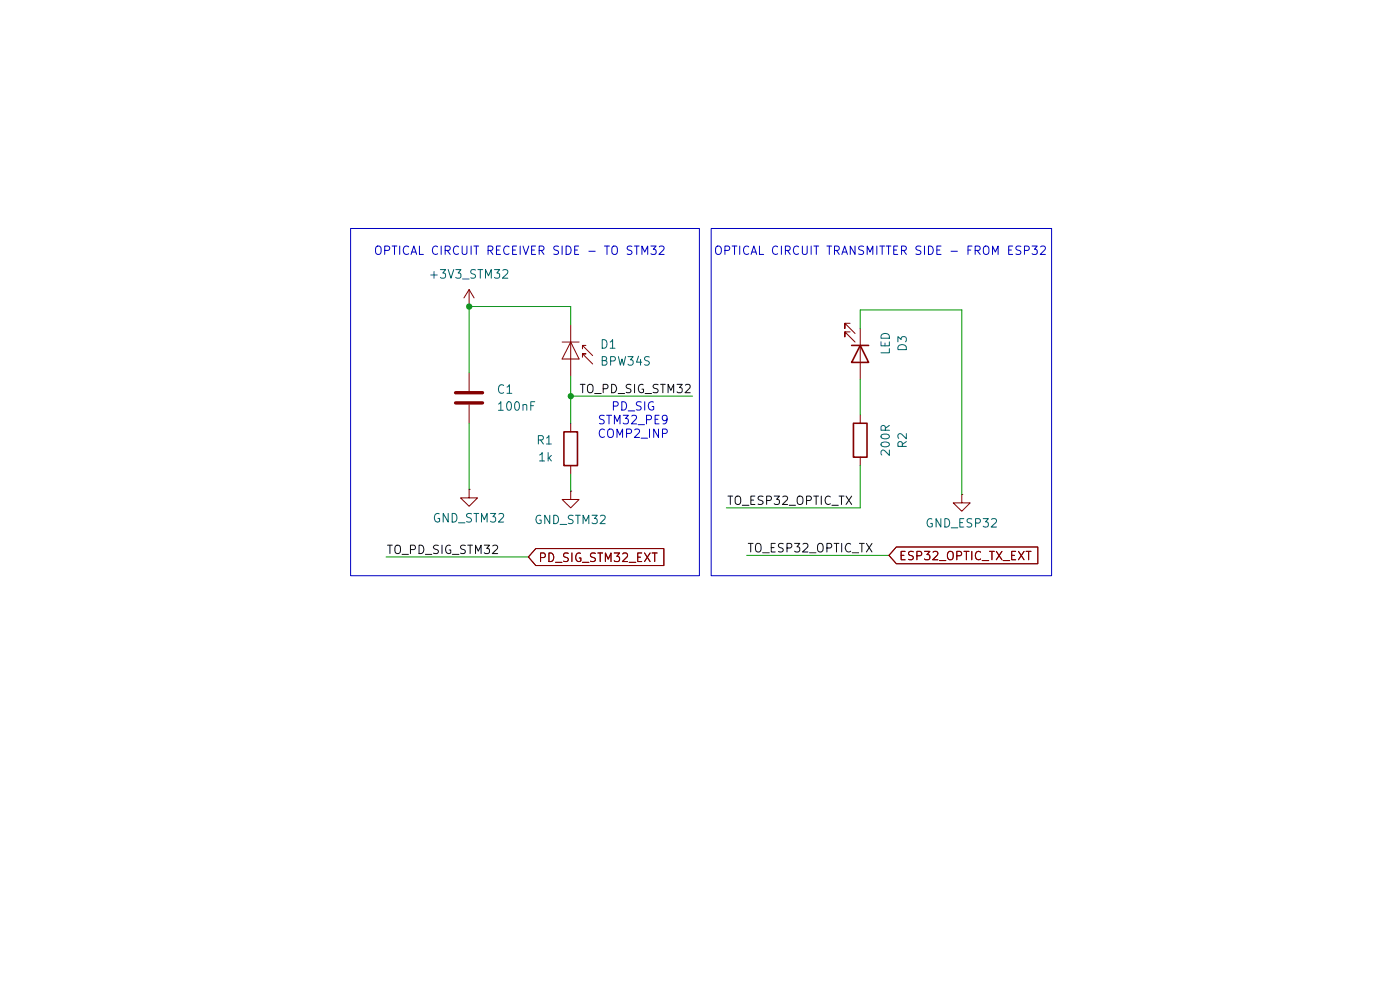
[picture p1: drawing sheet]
(kicad_sch
 (version 20260306)
 (generator "eeschema")
 (generator_version "10.0")
 (paper "A5")
 (title_block
  (title "Optical transmission path circuits")
  (date "2026-10-25")
  (rev "v1.0b")
  (company "by Wojciech Flis ®"))
 (lib_symbols
  (symbol "Device:C"
   (pin_numbers (hide yes))
   (pin_names
    (offset 0.254)) (exclude_from_sim no) (in_bom yes) (on_board yes)
   (in_pos_files yes)
   (duplicate_pin_numbers_are_jumpers no)
   (property "Reference" "C" (at 0.635 2.54 0) (show_name no) (do_not_autoplace no) (effects (font (size 1.27 1.27)) (justify left)))
   (property "Value" "C" (at 0.635 -2.54 0) (show_name no) (do_not_autoplace no) (effects (font (size 1.27 1.27)) (justify left)))
   (property "Footprint" "" (at 0.9652 -3.81 0) (show_name no) (do_not_autoplace no) (hide yes) (effects (font (size 1.27 1.27))))
   (property "Datasheet" "" (at 0 0 0) (show_name no) (do_not_autoplace no) (hide yes) (effects (font (size 1.27 1.27))))
   (property "Description" "Unpolarized capacitor" (at 0 0 0) (show_name no) (do_not_autoplace no) (hide yes) (effects (font (size 1.27 1.27))))
   (symbol "C_0_1"
    (polyline (pts (xy -2.032 0.762) (xy 2.032 0.762)) (stroke (width 0.508) (type default)) (fill (type none)))
    (polyline (pts (xy -2.032 -0.762) (xy 2.032 -0.762)) (stroke (width 0.508) (type default)) (fill (type none))))
   (symbol "C_1_1"
    (pin passive line (at 0 3.81 270) (length 2.794) (name "" (effects (font (size 1.27 1.27)))) (number "1" (effects (font (size 1.27 1.27)))))
    (pin passive line (at 0 -3.81 90) (length 2.794) (name "" (effects (font (size 1.27 1.27)))) (number "2" (effects (font (size 1.27 1.27))))))
   (embedded_fonts no))
  (symbol "Device:LED"
   (pin_numbers (hide yes))
   (pin_names
    (offset 1.016) (hide yes)) (exclude_from_sim no) (in_bom yes) (on_board yes)
   (in_pos_files yes)
   (duplicate_pin_numbers_are_jumpers no)
   (property "Reference" "D" (at 0 2.54 0) (show_name no) (do_not_autoplace no) (effects (font (size 1.27 1.27))))
   (property "Value" "LED" (at 0 -2.54 0) (show_name no) (do_not_autoplace no) (effects (font (size 1.27 1.27))))
   (property "Footprint" "" (at 0 0 0) (show_name no) (do_not_autoplace no) (hide yes) (effects (font (size 1.27 1.27))))
   (property "Datasheet" "" (at 0 0 0) (show_name no) (do_not_autoplace no) (hide yes) (effects (font (size 1.27 1.27))))
   (property "Description" "Light emitting diode" (at 0 0 0) (show_name no) (do_not_autoplace no) (hide yes) (effects (font (size 1.27 1.27))))
   (property "Sim.Pins" "1=K 2=A" (at 0 0 0) (show_name no) (do_not_autoplace no) (hide yes) (effects (font (size 1.27 1.27))))
   (symbol "LED_0_1"
    (polyline (pts (xy -3.048 -0.762) (xy -4.572 -2.286) (xy -3.81 -2.286) (xy -4.572 -2.286) (xy -4.572 -1.524)) (stroke (width 0) (type default)) (fill (type none)))
    (polyline (pts (xy -1.778 -0.762) (xy -3.302 -2.286) (xy -2.54 -2.286) (xy -3.302 -2.286) (xy -3.302 -1.524)) (stroke (width 0) (type default)) (fill (type none)))
    (polyline (pts (xy -1.27 0) (xy 1.27 0)) (stroke (width 0) (type default)) (fill (type none)))
    (polyline (pts (xy -1.27 -1.27) (xy -1.27 1.27)) (stroke (width 0.254) (type default)) (fill (type none)))
    (polyline (pts (xy 1.27 -1.27) (xy 1.27 1.27) (xy -1.27 0) (xy 1.27 -1.27)) (stroke (width 0.254) (type default)) (fill (type none))))
   (symbol "LED_1_1"
    (pin passive line (at -3.81 0 0) (length 2.54) (name "K" (effects (font (size 1.27 1.27)))) (number "1" (effects (font (size 1.27 1.27)))))
    (pin passive line (at 3.81 0 180) (length 2.54) (name "A" (effects (font (size 1.27 1.27)))) (number "2" (effects (font (size 1.27 1.27))))))
   (embedded_fonts no))
  (symbol "Device:R"
   (pin_numbers (hide yes))
   (pin_names
    (offset 0)) (exclude_from_sim no) (in_bom yes) (on_board yes)
   (in_pos_files yes)
   (duplicate_pin_numbers_are_jumpers no)
   (property "Reference" "R" (at 2.032 0 90) (show_name no) (do_not_autoplace no) (effects (font (size 1.27 1.27))))
   (property "Value" "R" (at 0 0 90) (show_name no) (do_not_autoplace no) (effects (font (size 1.27 1.27))))
   (property "Footprint" "" (at -1.778 0 90) (show_name no) (do_not_autoplace no) (hide yes) (effects (font (size 1.27 1.27))))
   (property "Datasheet" "" (at 0 0 0) (show_name no) (do_not_autoplace no) (hide yes) (effects (font (size 1.27 1.27))))
   (property "Description" "Resistor" (at 0 0 0) (show_name no) (do_not_autoplace no) (hide yes) (effects (font (size 1.27 1.27))))
   (symbol "R_0_1"
    (rectangle (start -1.016 -2.54) (end 1.016 2.54) (stroke (width 0.254) (type default)) (fill (type none))))
   (symbol "R_1_1"
    (pin passive line (at 0 3.81 270) (length 1.27) (name "" (effects (font (size 1.27 1.27)))) (number "1" (effects (font (size 1.27 1.27)))))
    (pin passive line (at 0 -3.81 90) (length 1.27) (name "" (effects (font (size 1.27 1.27)))) (number "2" (effects (font (size 1.27 1.27))))))
   (embedded_fonts no))
  (symbol "Sensor_Optical:BPW34-SMD"
   (pin_numbers (hide yes))
   (pin_names
    (offset 1.016) (hide yes)) (exclude_from_sim no) (in_bom yes) (on_board yes)
   (in_pos_files yes)
   (duplicate_pin_numbers_are_jumpers no)
   (property "Reference" "D" (at 0.508 1.778 0) (show_name no) (do_not_autoplace no) (effects (font (size 1.27 1.27)) (justify left)))
   (property "Value" "BPW34-SMD" (at -1.016 -2.794 0) (show_name no) (do_not_autoplace no) (effects (font (size 1.27 1.27))))
   (property "Footprint" "OptoDevice:Osram_BPW34S-SMD" (at 0 4.445 0) (show_name no) (do_not_autoplace no) (hide yes) (effects (font (size 1.27 1.27))))
   (property "Datasheet" "https://dammedia.osram.info/media/resource/hires/osram-dam-5488319/BPW%2034%20S_EN.pdf" (at -1.27 0 0) (show_name no) (do_not_autoplace no) (hide yes) (effects (font (size 1.27 1.27))))
   (property "Description" "Silicon PIN Photodiode, Area 2.65x2.65mm" (at 0 0 0) (show_name no) (do_not_autoplace no) (hide yes) (effects (font (size 1.27 1.27))))
   (symbol "BPW34-SMD_0_1"
    (polyline (pts (xy -2.54 1.27) (xy -2.54 -1.27)) (stroke (width 0.1524) (type default)) (fill (type none)))
    (polyline (pts (xy -2.032 1.778) (xy -1.524 1.778)) (stroke (width 0) (type default)) (fill (type none)))
    (polyline (pts (xy -0.508 3.302) (xy -2.032 1.778) (xy -2.032 2.286)) (stroke (width 0) (type default)) (fill (type none)))
    (polyline (pts (xy 0 1.27) (xy -2.54 0) (xy 0 -1.27)) (stroke (width 0) (type default)) (fill (type none)))
    (polyline (pts (xy 0 0) (xy -2.54 0)) (stroke (width 0) (type default)) (fill (type none)))
    (polyline (pts (xy 0 -1.27) (xy 0 1.27)) (stroke (width 0) (type default)) (fill (type none)))
    (polyline (pts (xy 0.762 3.302) (xy -0.762 1.778) (xy -0.762 2.286) (xy -0.762 1.778) (xy -0.254 1.778)) (stroke (width 0) (type default)) (fill (type none))))
   (symbol "BPW34-SMD_1_1"
    (pin passive line (at -5.08 0 0) (length 2.54) (name "K" (effects (font (size 1.27 1.27)))) (number "1" (effects (font (size 1.27 1.27)))))
    (pin passive line (at 2.54 0 180) (length 2.54) (name "A" (effects (font (size 1.27 1.27)))) (number "2" (effects (font (size 1.27 1.27))))))
   (embedded_fonts no))
  (symbol "power:+3V3"
   (power global)
   (pin_numbers (hide yes))
   (pin_names
    (offset 0) (hide yes)) (exclude_from_sim no) (in_bom yes) (on_board yes)
   (in_pos_files yes)
   (duplicate_pin_numbers_are_jumpers no)
   (property "Reference" "#PWR" (at 0 -3.81 0) (show_name no) (do_not_autoplace no) (hide yes) (effects (font (size 1.27 1.27))))
   (property "Value" "+3V3" (at 0 3.556 0) (show_name no) (do_not_autoplace no) (effects (font (size 1.27 1.27))))
   (property "Footprint" "" (at 0 0 0) (show_name no) (do_not_autoplace no) (hide yes) (effects (font (size 1.27 1.27))))
   (property "Datasheet" "" (at 0 0 0) (show_name no) (do_not_autoplace no) (hide yes) (effects (font (size 1.27 1.27))))
   (property "Description" "Power symbol creates a global label with name \"+3V3\"" (at 0 0 0) (show_name no) (do_not_autoplace no) (hide yes) (effects (font (size 1.27 1.27))))
   (symbol "+3V3_0_1"
    (polyline (pts (xy -0.762 1.27) (xy 0 2.54)) (stroke (width 0) (type default)) (fill (type none)))
    (polyline (pts (xy 0 2.54) (xy 0.762 1.27)) (stroke (width 0) (type default)) (fill (type none)))
    (polyline (pts (xy 0 0) (xy 0 2.54)) (stroke (width 0) (type default)) (fill (type none))))
   (symbol "+3V3_1_1"
    (pin power_in line (at 0 0 90) (length 0) (name "" (effects (font (size 1.27 1.27)))) (number "1" (effects (font (size 1.27 1.27))))))
   (embedded_fonts no))
  (symbol "power:GND"
   (power global)
   (pin_numbers (hide yes))
   (pin_names
    (offset 0) (hide yes)) (exclude_from_sim no) (in_bom yes) (on_board yes)
   (in_pos_files yes)
   (duplicate_pin_numbers_are_jumpers no)
   (property "Reference" "#PWR" (at 0 -6.35 0) (show_name no) (do_not_autoplace no) (hide yes) (effects (font (size 1.27 1.27))))
   (property "Value" "GND" (at 0 -3.81 0) (show_name no) (do_not_autoplace no) (effects (font (size 1.27 1.27))))
   (property "Footprint" "" (at 0 0 0) (show_name no) (do_not_autoplace no) (hide yes) (effects (font (size 1.27 1.27))))
   (property "Datasheet" "" (at 0 0 0) (show_name no) (do_not_autoplace no) (hide yes) (effects (font (size 1.27 1.27))))
   (property "Description" "Power symbol creates a global label with name \"GND\" , ground" (at 0 0 0) (show_name no) (do_not_autoplace no) (hide yes) (effects (font (size 1.27 1.27))))
   (symbol "GND_0_1"
    (polyline (pts (xy 0 0) (xy 0 -1.27) (xy 1.27 -1.27) (xy 0 -2.54) (xy -1.27 -1.27) (xy 0 -1.27)) (stroke (width 0) (type default)) (fill (type none))))
   (symbol "GND_1_1"
    (pin power_in line (at 0 0 270) (length 0) (name "" (effects (font (size 1.27 1.27)))) (number "1" (effects (font (size 1.27 1.27))))))
   (embedded_fonts no)))
 (rectangle
  (start 52.578 34.036)
  (end 104.902 86.106)
  (stroke (width 0) (type default))
  (fill (type none)))
 (rectangle
  (start 106.68 34.036)
  (end 157.734 86.106)
  (stroke (width 0) (type default))
  (fill (type none)))
 (text "OPTICAL CIRCUIT TRANSMITTER SIDE - FROM ESP32"
  (exclude_from_sim no)
  (at 132.08 37.592 0)
  (effects (font (size 1.27 1.27))))
 (text "OPTICAL CIRCUIT RECEIVER SIDE - TO STM32"
  (exclude_from_sim no)
  (at 77.978 37.592 0)
  (effects (font (size 1.27 1.27))))
 (text "PD_SIG\nSTM32_PE9\nCOMP2_INP"
  (exclude_from_sim no)
  (at 94.996 62.992 0)
  (effects (font (size 1.27 1.27))))
 (junction
  (at 85.598 59.182)
  (diameter 0)
  (color 0 0 0 0))
 (junction
  (at 70.358 45.72)
  (diameter 0)
  (color 0 0 0 0))
 (wire
  (pts (xy 70.358 63.246) (xy 70.358 73.152))
  (stroke (width 0) (type default)))
 (wire
  (pts (xy 70.358 45.72) (xy 70.358 55.626))
  (stroke (width 0) (type default)))
 (wire
  (pts (xy 144.272 46.228) (xy 144.272 73.914))
  (stroke (width 0) (type default)))
 (wire
  (pts (xy 129.032 46.228) (xy 144.272 46.228))
  (stroke (width 0) (type default)))
 (wire
  (pts (xy 85.598 45.72) (xy 70.358 45.72))
  (stroke (width 0) (type default)))
 (wire
  (pts (xy 85.598 48.514) (xy 85.598 45.72))
  (stroke (width 0) (type default)))
 (wire
  (pts (xy 85.598 70.866) (xy 85.598 73.406))
  (stroke (width 0) (type default)))
 (wire
  (pts (xy 112.014 83.058) (xy 133.35 83.058))
  (stroke (width 0) (type default)))
 (wire
  (pts (xy 129.032 56.642) (xy 129.032 61.976))
  (stroke (width 0) (type default)))
 (wire
  (pts (xy 85.598 56.134) (xy 85.598 59.182))
  (stroke (width 0) (type default)))
 (wire
  (pts (xy 129.032 49.022) (xy 129.032 46.228))
  (stroke (width 0) (type default)))
 (wire
  (pts (xy 85.598 59.182) (xy 103.886 59.182))
  (stroke (width 0) (type default)))
 (wire
  (pts (xy 129.032 69.596) (xy 129.032 75.946))
  (stroke (width 0) (type default)))
 (wire
  (pts (xy 57.912 83.312) (xy 79.248 83.312))
  (stroke (width 0) (type default)))
 (wire
  (pts (xy 129.032 75.946) (xy 108.966 75.946))
  (stroke (width 0) (type default)))
 (wire
  (pts (xy 85.598 59.182) (xy 85.598 63.246))
  (stroke (width 0) (type default)))
 (label "TO_PD_SIG_STM32"
  (at 103.886 59.182 180)
  (effects (font (size 1.27 1.27)) (justify right bottom)))
 (label "TO_ESP32_OPTIC_TX"
  (at 112.014 83.058 0)
  (effects (font (size 1.27 1.27)) (justify left bottom)))
 (label "TO_ESP32_OPTIC_TX"
  (at 108.966 75.946 0)
  (effects (font (size 1.27 1.27)) (justify left bottom)))
 (label "TO_PD_SIG_STM32"
  (at 57.912 83.312 0)
  (effects (font (size 1.27 1.27)) (justify left bottom)))
 (global_label "ESP32_OPTIC_TX_EXT"
  (shape input)
  (at 133.35 83.058 0)
  (fields_autoplaced yes)
  (effects (font (size 1.27 1.27)) (justify left))
  (property "Intersheetrefs" "${INTERSHEET_REFS}" (at 156.2316 83.058 0) (hide yes) (show_name no) (do_not_autoplace no) (effects (font (size 1.27 1.27)) (justify left))))
 (global_label "PD_SIG_STM32_EXT"
  (shape input)
  (at 79.248 83.312 0)
  (fields_autoplaced yes)
  (effects (font (size 1.27 1.27)) (justify left))
  (property "Intersheetrefs" "${INTERSHEET_REFS}" (at 100.1339 83.312 0) (hide yes) (show_name no) (do_not_autoplace no) (effects (font (size 1.27 1.27)) (justify left))))
 (symbol
  (lib_id "power:GND")
  (at 144.272 73.914 0)
  (unit 1)
  (body_style 1)
  (exclude_from_sim no)
  (in_bom yes)
  (on_board yes)
  (in_pos_files yes)
  (dnp no)
  (property "Reference" "#PWR04" (at 144.272 80.264 0) (hide yes) (show_name no) (do_not_autoplace no) (effects (font (size 1.27 1.27))))
  (property "Value" "GND_ESP32" (at 144.272 78.232 0) (show_name no) (do_not_autoplace no) (effects (font (size 1.27 1.27))))
  (property "Footprint" "" (at 144.272 73.914 0) (hide yes) (show_name no) (do_not_autoplace no) (effects (font (size 1.27 1.27))))
  (property "Datasheet" "" (at 144.272 73.914 0) (hide yes) (show_name no) (do_not_autoplace no) (effects (font (size 1.27 1.27))))
  (property "Description" "Power symbol creates a global label with name \"GND\" , ground" (at 144.272 73.914 0) (hide yes) (show_name no) (do_not_autoplace no) (effects (font (size 1.27 1.27))))
  (pin "1"))
 (symbol
  (lib_id "power:+3V3")
  (at 70.358 45.72 0)
  (unit 1)
  (body_style 1)
  (exclude_from_sim no)
  (in_bom yes)
  (on_board yes)
  (in_pos_files yes)
  (dnp no)
  (fields_autoplaced yes)
  (property "Reference" "#PWR03" (at 70.358 49.53 0) (hide yes) (show_name no) (do_not_autoplace no) (effects (font (size 1.27 1.27))))
  (property "Value" "+3V3_STM32" (at 70.358 40.894 0) (show_name no) (do_not_autoplace no) (effects (font (size 1.27 1.27))))
  (property "Footprint" "" (at 70.358 45.72 0) (hide yes) (show_name no) (do_not_autoplace no) (effects (font (size 1.27 1.27))))
  (property "Datasheet" "" (at 70.358 45.72 0) (hide yes) (show_name no) (do_not_autoplace no) (effects (font (size 1.27 1.27))))
  (property "Description" "Power symbol creates a global label with name \"+3V3\"" (at 70.358 45.72 0) (hide yes) (show_name no) (do_not_autoplace no) (effects (font (size 1.27 1.27))))
  (pin "1"))
 (symbol
  (lib_id "power:GND")
  (at 70.358 73.152 0)
  (unit 1)
  (body_style 1)
  (exclude_from_sim no)
  (in_bom yes)
  (on_board yes)
  (in_pos_files yes)
  (dnp no)
  (property "Reference" "#PWR01" (at 70.358 79.502 0) (hide yes) (show_name no) (do_not_autoplace no) (effects (font (size 1.27 1.27))))
  (property "Value" "GND_STM32" (at 70.358 77.47 0) (show_name no) (do_not_autoplace no) (effects (font (size 1.27 1.27))))
  (property "Footprint" "" (at 70.358 73.152 0) (hide yes) (show_name no) (do_not_autoplace no) (effects (font (size 1.27 1.27))))
  (property "Datasheet" "" (at 70.358 73.152 0) (hide yes) (show_name no) (do_not_autoplace no) (effects (font (size 1.27 1.27))))
  (property "Description" "Power symbol creates a global label with name \"GND\" , ground" (at 70.358 73.152 0) (hide yes) (show_name no) (do_not_autoplace no) (effects (font (size 1.27 1.27))))
  (pin "1"))
 (symbol
  (lib_id "power:GND")
  (at 85.598 73.406 0)
  (unit 1)
  (body_style 1)
  (exclude_from_sim no)
  (in_bom yes)
  (on_board yes)
  (in_pos_files yes)
  (dnp no)
  (property "Reference" "#PWR02" (at 85.598 79.756 0) (hide yes) (show_name no) (do_not_autoplace no) (effects (font (size 1.27 1.27))))
  (property "Value" "GND_STM32" (at 85.598 77.724 0) (show_name no) (do_not_autoplace no) (effects (font (size 1.27 1.27))))
  (property "Footprint" "" (at 85.598 73.406 0) (hide yes) (show_name no) (do_not_autoplace no) (effects (font (size 1.27 1.27))))
  (property "Datasheet" "" (at 85.598 73.406 0) (hide yes) (show_name no) (do_not_autoplace no) (effects (font (size 1.27 1.27))))
  (property "Description" "Power symbol creates a global label with name \"GND\" , ground" (at 85.598 73.406 0) (hide yes) (show_name no) (do_not_autoplace no) (effects (font (size 1.27 1.27))))
  (pin "1"))
 (symbol
  (lib_id "Sensor_Optical:BPW34-SMD")
  (at 85.598 53.594 270)
  (unit 1)
  (body_style 1)
  (exclude_from_sim no)
  (in_bom yes)
  (on_board yes)
  (in_pos_files yes)
  (dnp no)
  (fields_autoplaced yes)
  (property "Reference" "D1" (at 89.916 51.3968 90) (show_name no) (do_not_autoplace no) (effects (font (size 1.27 1.27)) (justify left)))
  (property "Value" "BPW34S" (at 89.916 53.9368 90) (show_name no) (do_not_autoplace no) (effects (font (size 1.27 1.27)) (justify left)))
  (property "Footprint" "OptoDevice:Osram_BPW34S-SMD" (at 90.043 53.594 0) (hide yes) (show_name no) (do_not_autoplace no) (effects (font (size 1.27 1.27))))
  (property "Datasheet" "https://dammedia.osram.info/media/resource/hires/osram-dam-5488319/BPW%2034%20S_EN.pdf" (at 85.598 52.324 0) (hide yes) (show_name no) (do_not_autoplace no) (effects (font (size 1.27 1.27))))
  (property "Description" "Silicon PIN Photodiode, Area 2.65x2.65mm" (at 85.598 53.594 0) (hide yes) (show_name no) (do_not_autoplace no) (effects (font (size 1.27 1.27))))
  (pin "1")
  (pin "2"))
 (symbol
  (lib_id "Device:R")
  (at 85.598 67.056 0)
  (mirror y)
  (unit 1)
  (body_style 1)
  (exclude_from_sim no)
  (in_bom yes)
  (on_board yes)
  (in_pos_files yes)
  (dnp no)
  (property "Reference" "R1" (at 83.058 65.7859 0) (show_name no) (do_not_autoplace no) (effects (font (size 1.27 1.27)) (justify left)))
  (property "Value" "1k" (at 83.058 68.3259 0) (show_name no) (do_not_autoplace no) (effects (font (size 1.27 1.27)) (justify left)))
  (property "Footprint" "" (at 87.376 67.056 90) (hide yes) (show_name no) (do_not_autoplace no) (effects (font (size 1.27 1.27))))
  (property "Datasheet" "" (at 85.598 67.056 0) (hide yes) (show_name no) (do_not_autoplace no) (effects (font (size 1.27 1.27))))
  (property "Description" "Resistor" (at 85.598 67.056 0) (hide yes) (show_name no) (do_not_autoplace no) (effects (font (size 1.27 1.27))))
  (pin "2")
  (pin "1"))
 (symbol
  (lib_id "Device:R")
  (at 129.032 65.786 0)
  (unit 1)
  (body_style 1)
  (exclude_from_sim no)
  (in_bom yes)
  (on_board yes)
  (in_pos_files yes)
  (dnp no)
  (fields_autoplaced yes)
  (property "Reference" "R2" (at 135.382 65.786 90) (show_name no) (do_not_autoplace no) (effects (font (size 1.27 1.27))))
  (property "Value" "200R" (at 132.842 65.786 90) (show_name no) (do_not_autoplace no) (effects (font (size 1.27 1.27))))
  (property "Footprint" "" (at 127.254 65.786 90) (hide yes) (show_name no) (do_not_autoplace no) (effects (font (size 1.27 1.27))))
  (property "Datasheet" "" (at 129.032 65.786 0) (hide yes) (show_name no) (do_not_autoplace no) (effects (font (size 1.27 1.27))))
  (property "Description" "Resistor" (at 129.032 65.786 0) (hide yes) (show_name no) (do_not_autoplace no) (effects (font (size 1.27 1.27))))
  (pin "2")
  (pin "1"))
 (symbol
  (lib_id "Device:C")
  (at 70.358 59.436 0)
  (unit 1)
  (body_style 1)
  (exclude_from_sim no)
  (in_bom yes)
  (on_board yes)
  (in_pos_files yes)
  (dnp no)
  (fields_autoplaced yes)
  (property "Reference" "C1" (at 74.422 58.1659 0) (show_name no) (do_not_autoplace no) (effects (font (size 1.27 1.27)) (justify left)))
  (property "Value" "100nF" (at 74.422 60.7059 0) (show_name no) (do_not_autoplace no) (effects (font (size 1.27 1.27)) (justify left)))
  (property "Footprint" "" (at 71.3232 63.246 0) (hide yes) (show_name no) (do_not_autoplace no) (effects (font (size 1.27 1.27))))
  (property "Datasheet" "" (at 70.358 59.436 0) (hide yes) (show_name no) (do_not_autoplace no) (effects (font (size 1.27 1.27))))
  (property "Description" "Unpolarized capacitor" (at 70.358 59.436 0) (hide yes) (show_name no) (do_not_autoplace no) (effects (font (size 1.27 1.27))))
  (pin "1")
  (pin "2"))
 (symbol
  (lib_id "Device:LED")
  (at 129.032 52.832 270)
  (unit 1)
  (body_style 1)
  (exclude_from_sim no)
  (in_bom yes)
  (on_board yes)
  (in_pos_files yes)
  (dnp no)
  (fields_autoplaced yes)
  (property "Reference" "D3" (at 135.382 51.2445 0) (show_name no) (do_not_autoplace no) (effects (font (size 1.27 1.27))))
  (property "Value" "LED" (at 132.842 51.2445 0) (show_name no) (do_not_autoplace no) (effects (font (size 1.27 1.27))))
  (property "Footprint" "" (at 129.032 52.832 0) (hide yes) (show_name no) (do_not_autoplace no) (effects (font (size 1.27 1.27))))
  (property "Datasheet" "" (at 129.032 52.832 0) (hide yes) (show_name no) (do_not_autoplace no) (effects (font (size 1.27 1.27))))
  (property "Description" "Light emitting diode" (at 129.032 52.832 0) (hide yes) (show_name no) (do_not_autoplace no) (effects (font (size 1.27 1.27))))
  (property "Sim.Pins" "1=K 2=A" (at 129.032 52.832 0) (hide yes) (show_name no) (do_not_autoplace no) (effects (font (size 1.27 1.27))))
  (pin "1")
  (pin "2")))
